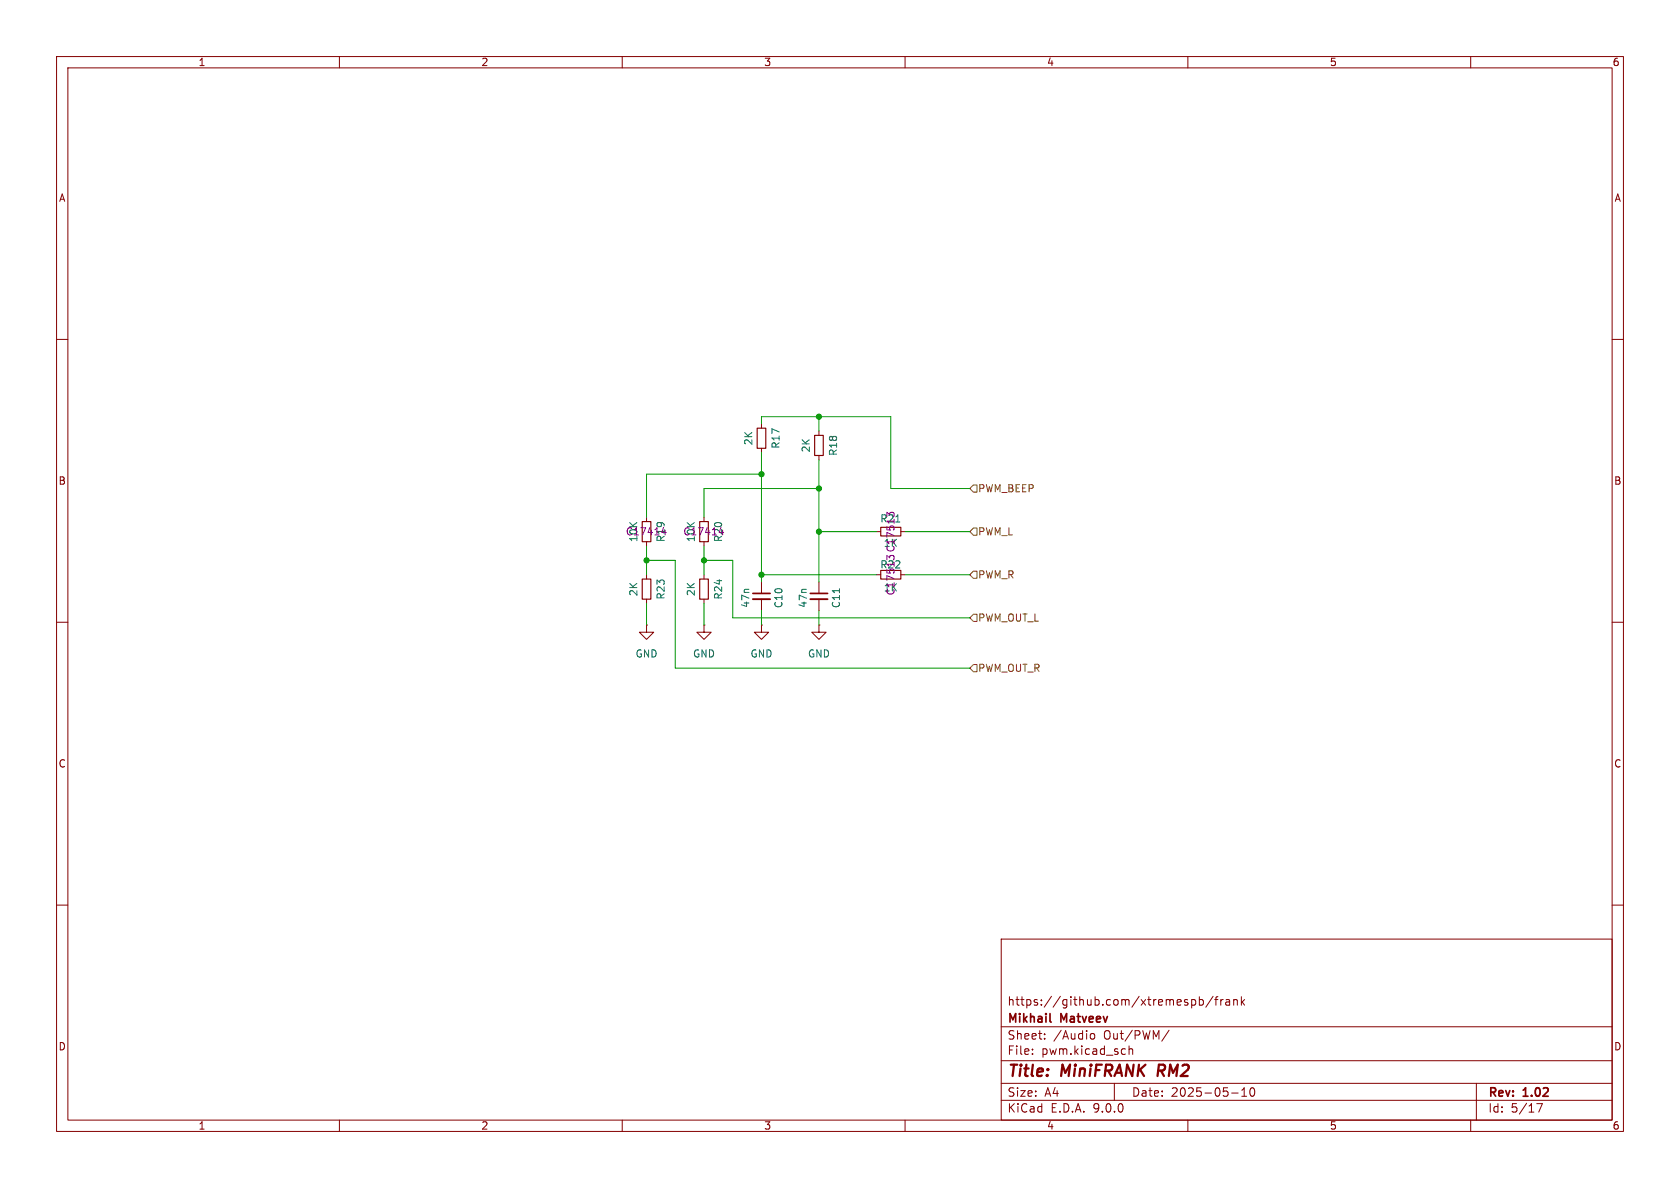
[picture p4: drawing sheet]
<svg xmlns="http://www.w3.org/2000/svg" width="297mm" height="210mm" viewBox="0 0 297 210" stroke-linecap="round" stroke-linejoin="round" font-family="sans-serif">
<g fill="none" stroke="#840000" stroke-width=".18">
<path d="M10 10h277v190h-277zM12 12h273v186h-273zM60 10v2M110 10v2M160 10v2M210 10v2M260 10v2M10 60h2M134.6 74.9v.8M134.6 79.2v.8M144.8 76.2v.8M285 60h2"/>
<path d="M114.3 91.4v.8M114.3 95.8v.7M124.5 91.4v.8M124.5 95.8v.7M144.8 80.5v.8M154.9 94h.8M159.3 94h.7M10 110h2M114.3 110.5v1.3h1.3l-1.3 1.2-1.3-1.2h1.3M114.3 110.5h.1M114.3 101.6v.8M114.3 105.9v.8"/>
<path d="M124.5 110.5v1.3h1.2l-1.2 1.2-1.3-1.2h1.3M124.5 110.5h.1M124.5 101.6v.8M124.5 105.9v.8M134.6 110.5v1.3h1.3l-1.3 1.2-1.3-1.2h1.3M134.6 110.5h.1M134.6 102.9v2M134.6 105.9v2.1M144.8 110.5v1.3h1.2l-1.2 1.2-1.3-1.2h1.3M144.8 110.5h.1M144.8 102.9v2M144.8 105.9v2.1"/>
<path d="M154.9 101.6h.8M159.3 101.6h.7M285 110h2M10 160h2M177 166h108v32h-108zM210.7 176.8l.4-.1 .3 .3v.4l-.2 .2h-.5M212 176.8l.5-.1 .2 .3v.4l-.1 .2h-.6M212 176.2v1.5M214.5 176.1l-1.3 2M214.7 176.7h.6M215.3 176.2l-.3 .2v1.3M215.8 176.7v1"/>
<path d="M216.2 176.7l-.2 .1-.2 .2M216.7 176.8h.6l.1 .9M217.4 177.1h-.5a.29 .29 0 0 0-.2 .3 .29 .29 0 0 0 .2 .3l.5-.1M218.1 176.8l.2-.1 .4 .1v.9M218.1 176.7v1M219.5 176.2v1.5M219.6 177.1l.4 .6M220 176.7l-.5 .6M285 160h2M60 198v2M110 198v2M160 198v2"/>
<path d="M177 194.5h108M177 191.5h108M177 187.5h108M177 181.5h108M182.5 186.3v.1M182.5 185.5v.1M184.7 183.6v.1M184.7 182.8v.1M192.7 183l.3-.3 .4 .1 .1 .2v.4l-.1 .2-.4 .1-.3-.3M197 191.5v3M199.6 184.9v1.5M199.6 185.5l.2-.1 .4 .1v.9"/>
<path d="M206.7 182.1l-1.3 2M210 198v2M217.7 193.2h1.2M219.5 193.8h.9M219.5 192.7l.5-.4v1.5M221.1 192.4l.2-.1a.81 .81 0 0 1 .6 .6 .81 .81 0 0 1-.3 .8l-.1 .1a.81 .81 0 0 1-.4-1.4zM260 198v2M261 191.5v6.5M271.7 195.1h1l-.7 1.5"/>
</g>
<path d="M204.9 188.2l-.3 2" fill="none" stroke="#840000" stroke-width=".4"/>
<path d="M133.1 104.9h3M143.3 104.9h3M185.6 180.5l.2 .2" fill="none" stroke="#840000" stroke-width=".3"/>
<path d="M133.9 75.7h1.5v3.5h-1.5zM144 77h1.5v3.5h-1.5zM113.5 92.2h1.6v3.6h-1.6zM123.7 92.2h1.5v3.6h-1.5zM155.7 93.2h3.6v1.5h-3.6zM113.5 102.4h1.6v3.5h-1.6zM123.7 102.4h1.5v3.5h-1.5zM155.7 100.8h3.6v1.6h-3.6z" fill="none" stroke="#840000" stroke-width=".2"/>
<path d="M158.4 92.3h.7M148.4 104.1v.7" fill="none" stroke="#006464" stroke-width=".18"/>
<path d="M157.3 91l-.5-.4v.7M157.3 90.7l.2-.1 .5 .1M157.4 98.2l-.1 .4-.5-.4v.8M157.9 98.2l.2 .6" fill="none" stroke="#840084" stroke-width=".18"/>
<path d="M133.1 105.9h3M143.3 105.9h3" fill="none" stroke="#840000" stroke-width=".33"/>
<path d="M172.1 85.7h.6v1.3h-.6l-.7-.6zM172.1 93.3h.6v1.3h-.6l-.7-.6zM172.1 101h.6v1.2h-.6l-.7-.6zM172.1 117.5h.6v1.2h-.6l-.7-.6zM172.1 108.6h.6v1.3h-.6l-.7-.7z" fill="none" stroke="#725600" stroke-width=".18"/>
<g fill="none" stroke="#009600" stroke-width=".18">
<path d="M134.6 74.9v-1.2h22.9v12.7h13.9M144.8 73.7v2.5M114.3 96.5v5.1M114.3 99.1h5.1v19h52M124.5 99.1h5v10.1h41.9M124.5 96.5v5.1M134.6 80v22.9M134.6 83.8h-20.3v7.6M144.8 86.4h-20.3v5M144.8 81.3v21.6M144.8 94h10.1M160 94h11.4"/>
<path d="M114.3 106.7v3.8M124.5 106.7v3.8M134.6 108v2.5M134.6 101.6h20.3M144.8 108v2.5M160 101.6h11.4"/>
</g>
<g fill="#009600" stroke="#009600" stroke-width=".18">
<circle cx="144.8" cy="73.7" r=".46"/>
<circle cx="134.6" cy="83.8" r=".46"/>
<circle cx="124.5" cy="99.1" r=".46"/>
<circle cx="134.6" cy="101.6" r=".46"/>
<circle cx="144.8" cy="94" r=".46"/>
<circle cx="114.3" cy="99.1" r=".46"/>
<circle cx="144.8" cy="86.4" r=".46"/>
</g>
<g font-size="2.8" fill="#840000">
<text x="178" y="190.9">Title:</text>
<text x="187.7" y="190.9">MiniFRANK</text>
<text x="205.5" y="190.9">RM2</text>
</g>
<g font-size="2.1" fill="#840000">
<text x="178" y="178">https://github.com/xtremespb/frank</text>
<text x="178" y="184">Sheet:</text>
<text x="178" y="181.2">Mikhail</text>
<text x="186.2" y="184">/Audio</text>
<text x="187.6" y="181.2">Matveev</text>
<text x="195.2" y="184">Out/PWM/</text>
<text x="178" y="186.7">File:</text>
<text x="184.1" y="186.7">pwm.kicad_sch</text>
<text x="178" y="196.9">KiCad</text>
<text x="178" y="194.1">Size:</text>
<text x="184.7" y="194.1">A4</text>
<text x="185.7" y="196.9">E.D.A.</text>
<text x="193.3" y="196.9">9.0.0</text>
<text x="200" y="194.1">Date:</text>
<text x="207" y="194.1">2025-05-10</text>
<text x="263" y="194.3">Rev:</text>
<text x="263" y="196.9">Id:</text>
<text x="267.1" y="196.9">5/17</text>
<text x="269.4" y="194.3">1.02</text>
</g>
<g font-size="1.8" fill="#840000">
<text x="35" y="11.9">1</text>
<text x="85" y="11.9">2</text>
<text x="135" y="11.9">3</text>
<text x="185" y="11.9">4</text>
<text x="235" y="11.9">5</text>
<text x="285" y="11.9">6</text>
<text x="10.3" y="35.9">A</text>
<text x="285.3" y="35.9">A</text>
<text x="10.3" y="85.9">B</text>
<text x="285.3" y="85.9">B</text>
<text x="10.3" y="135.9">C</text>
<text x="285.3" y="135.9">C</text>
<text x="10.3" y="185.9">D</text>
<text x="285.3" y="185.9">D</text>
<text x="35" y="199.9">1</text>
<text x="85" y="199.9">2</text>
<text x="135" y="199.9">3</text>
<text x="185" y="199.9">4</text>
<text x="235" y="199.9">5</text>
<text x="285" y="199.9">6</text>
</g>
<g font-size="1.8" fill="#006464">
<text x="133.2" y="78.8" transform="rotate(-90 133.2 78.8)">2K</text>
<text x="138" y="79.4" transform="rotate(-90 138 79.4)">R17</text>
<text x="143.4" y="80.1" transform="rotate(-90 143.4 80.1)">2K</text>
<text x="148.2" y="80.7" transform="rotate(-90 148.2 80.7)">R18</text>
<text x="112.9" y="105.5" transform="rotate(-90 112.9 105.5)">2K</text>
<text x="117.7" y="106.1" transform="rotate(-90 117.7 106.1)">R23</text>
<text x="123" y="105.5" transform="rotate(-90 123 105.5)">2K</text>
<text x="127.9" y="106.1" transform="rotate(-90 127.9 106.1)">R24</text>
<text x="132.7" y="107.5" transform="rotate(-90 132.7 107.5)">47n</text>
<text x="138.5" y="107.6" transform="rotate(-90 138.5 107.6)">C10</text>
<text x="142.8" y="107.5" transform="rotate(-90 142.8 107.5)">47n</text>
<text x="148.7" y="107.6" transform="rotate(-90 148.7 107.6)">C11</text>
<text x="112.3" y="116.4">GND</text>
<text x="122.4" y="116.4">GND</text>
<text x="132.6" y="116.4">GND</text>
<text x="142.7" y="116.4">GND</text>
</g>
<g font-size="1.8" fill="#725600">
<text x="172.8" y="87.2">PWM_BEEP</text>
<text x="172.8" y="94.8">PWM_L</text>
<text x="172.8" y="102.5">PWM_R</text>
<text x="172.8" y="110.1">PWM_OUT_L</text>
<text x="172.8" y="119">PWM_OUT_R</text>
</g>
<g font-size="1.8" fill="#840084">
<text x="110.5" y="94.8">C17414</text>
<text x="112.9" y="95.9" transform="rotate(-90 112.9 95.9)">10K</text>
<text x="117.7" y="95.9" transform="rotate(-90 117.7 95.9)">R19</text>
<text x="120.7" y="94.8">C17414</text>
<text x="123" y="95.9" transform="rotate(-90 123 95.9)">10K</text>
<text x="127.9" y="95.9" transform="rotate(-90 127.9 95.9)">R20</text>
<text x="155.5" y="92.6">R21</text>
<text x="155.5" y="100.7">R22</text>
<text x="156.1" y="96.9">1K</text>
<text x="158.3" y="97.7" transform="rotate(-90 158.3 97.7)">C17513</text>
<text x="156.1" y="104.7">1K</text>
<text x="158.3" y="105.4" transform="rotate(-90 158.3 105.4)">C17513</text>
</g>
</svg>
